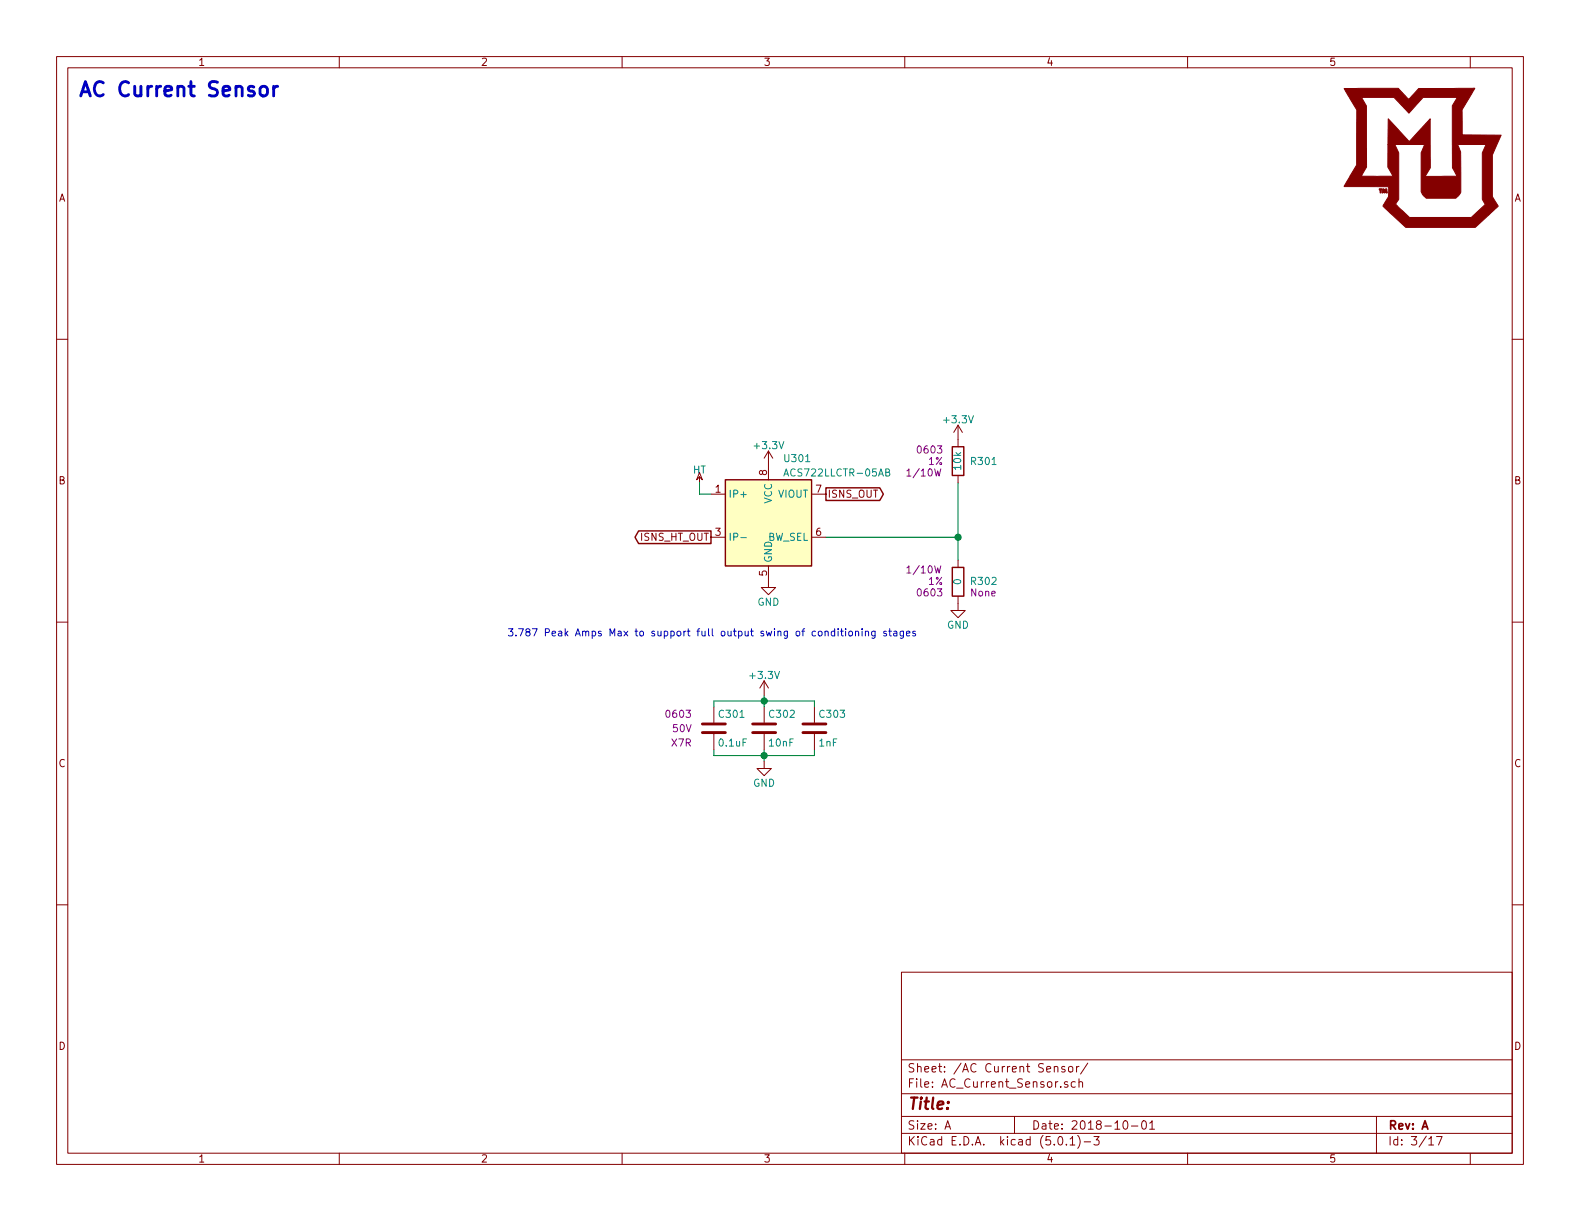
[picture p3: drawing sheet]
EESchema Schematic File Version 4
LIBS:AC_Power_Meter-cache
EELAYER 26 0
EELAYER END
$Descr A 11000 8500
encoding utf-8
Sheet 3 17
Title ""
Date "2018-10-01"
Rev "A"
Comp ""
Comment1 ""
Comment2 ""
Comment3 ""
Comment4 ""
$EndDescr
$Comp
L Custom_Library:C_Custom C?
U 1 1
P 4970 5070
AR Path="/5BB27BA3/5BB2A066" Ref="C?"  Part="1" 
AR Path="/5BB27B84/5BB2A066" Ref="C?"  Part="1" 
AR Path="/5BB27B24/5BB2A066" Ref="C301"  Part="1" 
F 0 "C301" H 4995 5170 50  0000 L CNN
F 1 "0.1uF" H 4995 4970 50  0000 L CNN
F 2 "Capacitors_SMD:C_0603" H 5008 4920 50  0001 C CNN
F 3 "" H 4995 5170 50  0001 C CNN
F 4 "0603" H 4820 5170 50  0000 R CNN "display_footprint"
F 5 "50V" H 4820 5070 50  0000 R CNN "Voltage"
F 6 "X7R" H 4820 4970 50  0000 R CNN "Dielectric"
F 7 "490-8020-1-ND" H 5395 5570 60  0001 C CNN "Digi-Key PN"
	1    4970 5070
	1    0    0    -1  
$EndComp
$Comp
L Custom_Library:C_Custom C?
U 1 1
P 5320 5070
AR Path="/5BB27BA3/5BB2A071" Ref="C?"  Part="1" 
AR Path="/5BB27B84/5BB2A071" Ref="C?"  Part="1" 
AR Path="/5BB27B24/5BB2A071" Ref="C302"  Part="1" 
F 0 "C302" H 5345 5170 50  0000 L CNN
F 1 "10nF" H 5345 4970 50  0000 L CNN
F 2 "Capacitors_SMD:C_0603" H 5358 4920 50  0001 C CNN
F 3 "" H 5345 5170 50  0001 C CNN
F 4 "0603" H 5170 5170 50  0001 R CNN "display_footprint"
F 5 "50V" H 5170 5070 50  0001 R CNN "Voltage"
F 6 "X7R" H 5170 4970 50  0001 R CNN "Dielectric"
F 7 "1276-1921-1-ND" H 5745 5570 60  0001 C CNN "Digi-Key PN"
	1    5320 5070
	1    0    0    -1  
$EndComp
$Comp
L Custom_Library:C_Custom C?
U 1 1
P 5670 5070
AR Path="/5BB27BA3/5BB2A07C" Ref="C?"  Part="1" 
AR Path="/5BB27B84/5BB2A07C" Ref="C?"  Part="1" 
AR Path="/5BB27B24/5BB2A07C" Ref="C303"  Part="1" 
F 0 "C303" H 5695 5170 50  0000 L CNN
F 1 "1nF" H 5695 4970 50  0000 L CNN
F 2 "Capacitors_SMD:C_0603" H 5708 4920 50  0001 C CNN
F 3 "" H 5695 5170 50  0001 C CNN
F 4 "0603" H 5520 5170 50  0001 R CNN "display_footprint"
F 5 "50V" H 5520 5070 50  0001 R CNN "Voltage"
F 6 "X7R" H 5520 4970 50  0001 R CNN "Dielectric"
F 7 "478-1215-1-ND" H 6095 5570 60  0001 C CNN "Digi-Key PN"
	1    5670 5070
	1    0    0    -1  
$EndComp
$Comp
L power:GND #PWR?
U 1 1
P 5320 5300
AR Path="/5BB27B84/5BB2A083" Ref="#PWR?"  Part="1" 
AR Path="/5BB27B24/5BB2A083" Ref="#PWR0303"  Part="1" 
F 0 "#PWR0303" H 5320 5050 50  0001 C CNN
F 1 "GND" H 5320 5150 50  0000 C CNN
F 2 "" H 5320 5300 50  0001 C CNN
F 3 "" H 5320 5300 50  0001 C CNN
	1    5320 5300
	1    0    0    -1  
$EndComp
Wire Wire Line
	5320 4840 5320 4880
Wire Wire Line
	5320 4880 5670 4880
Wire Wire Line
	5670 4880 5670 4920
Connection ~ 5320 4880
Wire Wire Line
	5320 4880 5320 4920
Wire Wire Line
	5320 4880 4970 4880
Wire Wire Line
	4970 4880 4970 4920
Wire Wire Line
	5320 5220 5320 5260
Wire Wire Line
	5320 5260 5670 5260
Wire Wire Line
	5670 5260 5670 5220
Connection ~ 5320 5260
Wire Wire Line
	5320 5260 5320 5300
Wire Wire Line
	5320 5260 4970 5260
Wire Wire Line
	4970 5260 4970 5220
$Comp
L power:GND #PWR0305
U 1 1
P 5350 4040
F 0 "#PWR0305" H 5350 3790 50  0001 C CNN
F 1 "GND" H 5350 3890 50  0000 C CNN
F 2 "" H 5350 4040 50  0001 C CNN
F 3 "" H 5350 4040 50  0001 C CNN
	1    5350 4040
	1    0    0    -1  
$EndComp
Text GLabel 4950 3740 0    50   Output ~ 0
ISNS_HT_OUT
$Comp
L Custom_Library:R_Custom R?
U 1 1
P 6670 3210
AR Path="/5BB27BA3/5BB2B40B" Ref="R?"  Part="1" 
AR Path="/5BB27B24/5BB2B40B" Ref="R301"  Part="1" 
F 0 "R301" H 6590 3210 50  0000 R CNN
F 1 "10k" V 6670 3210 50  0000 C CNN
F 2 "Resistors_SMD:R_0603" H 6670 3210 50  0001 C CNN
F 3 "" H 6670 3210 50  0001 C CNN
F 4 "0603" H 6770 3290 50  0000 L CNN "display_footprint"
F 5 "1%" H 6770 3210 50  0000 L CNN "Tolerance"
F 6 "1/10W" H 6780 3130 50  0000 L CNN "Wattage"
F 7 "RHM10KADCT-ND" H 6970 3610 60  0001 C CNN "Digi-Key PN"
	1    6670 3210
	-1   0    0    -1  
$EndComp
$Comp
L Custom_Library:R_Custom R?
U 1 1
P 6670 4050
AR Path="/5BB27BA3/5BB2B41F" Ref="R?"  Part="1" 
AR Path="/5BB27B24/5BB2B41F" Ref="R302"  Part="1" 
F 0 "R302" H 6590 4050 50  0000 R CNN
F 1 "0" V 6670 4050 50  0000 C CNN
F 2 "Resistors_SMD:R_0603" H 6670 4050 50  0001 C CNN
F 3 "" H 6670 4050 50  0001 C CNN
F 4 "None" H 6590 4130 50  0000 R CNN "Config"
F 5 "0603" H 6770 4130 50  0000 L CNN "display_footprint"
F 6 "1%" H 6770 4050 50  0000 L CNN "Tolerance"
F 7 "1/10W" H 6780 3970 50  0000 L CNN "Wattage"
F 8 "" H 6970 4450 60  0001 C CNN "Digi-Key PN"
	1    6670 4050
	-1   0    0    1   
$EndComp
Wire Wire Line
	5750 3740 6670 3740
Wire Wire Line
	6670 3740 6670 3360
Wire Wire Line
	6670 3740 6670 3900
Connection ~ 6670 3740
$Comp
L power:GND #PWR0307
U 1 1
P 6670 4200
F 0 "#PWR0307" H 6670 3950 50  0001 C CNN
F 1 "GND" H 6670 4050 50  0000 C CNN
F 2 "" H 6670 4200 50  0001 C CNN
F 3 "" H 6670 4200 50  0001 C CNN
	1    6670 4200
	1    0    0    -1  
$EndComp
Text Notes 3530 4440 0    50   ~ 0
3.787 Peak Amps Max to support full output swing of conditioning stages
$Comp
L power:HT #PWR0301
U 1 1
P 4870 3360
F 0 "#PWR0301" H 4870 3480 50  0001 C CNN
F 1 "HT" H 4870 3450 50  0000 C CNN
F 2 "" H 4870 3360 50  0001 C CNN
F 3 "" H 4870 3360 50  0001 C CNN
	1    4870 3360
	1    0    0    -1  
$EndComp
Wire Wire Line
	4870 3360 4870 3440
Wire Wire Line
	4870 3440 4950 3440
Text Notes 540  690  0    100  ~ 20
AC Current Sensor
$Comp
L Custom_Library:MU_Logo #G301
U 1 1
P 9900 1100
F 0 "#G301" H 9900 614 60  0001 C CNN
F 1 "MU_Logo" H 9900 1586 60  0001 C CNN
F 2 "" H 9900 1100 50  0001 C CNN
F 3 "" H 9900 1100 50  0001 C CNN
	1    9900 1100
	1    0    0    -1  
$EndComp
Text GLabel 5750 3440 2    50   Output ~ 0
ISNS_OUT
$Comp
L Sensor_Current:ACS722xLCTR-05AB U301
U 1 1
P 5350 3640
F 0 "U301" H 5450 4090 50  0000 L CNN
F 1 "ACS722LLCTR-05AB" H 5450 3990 50  0000 L CNN
F 2 "Package_SO:SOIC-8_3.9x4.9mm_P1.27mm" H 5450 3290 50  0001 L CIN
F 3 "http://www.allegromicro.com/~/media/Files/Datasheets/ACS722-Datasheet.ashx?la=en" H 5350 3640 50  0001 C CNN
F 4 "620-1634-1-ND" H 5350 3640 50  0001 C CNN "Digi-Key PN"
	1    5350 3640
	1    0    0    -1  
$EndComp
$Comp
L power:+3.3V #PWR?
U 1 1
P 5320 4840
F 0 "#PWR?" H 5320 4690 50  0001 C CNN
F 1 "+3.3V" H 5320 4980 50  0000 C CNN
F 2 "" H 5320 4840 50  0001 C CNN
F 3 "" H 5320 4840 50  0001 C CNN
	1    5320 4840
	1    0    0    -1  
$EndComp
$Comp
L power:+3.3V #PWR?
U 1 1
P 5350 3240
F 0 "#PWR?" H 5350 3090 50  0001 C CNN
F 1 "+3.3V" H 5350 3380 50  0000 C CNN
F 2 "" H 5350 3240 50  0001 C CNN
F 3 "" H 5350 3240 50  0001 C CNN
	1    5350 3240
	1    0    0    -1  
$EndComp
$Comp
L power:+3.3V #PWR?
U 1 1
P 6670 3060
F 0 "#PWR?" H 6670 2910 50  0001 C CNN
F 1 "+3.3V" H 6670 3200 50  0000 C CNN
F 2 "" H 6670 3060 50  0001 C CNN
F 3 "" H 6670 3060 50  0001 C CNN
	1    6670 3060
	1    0    0    -1  
$EndComp
$EndSCHEMATC
